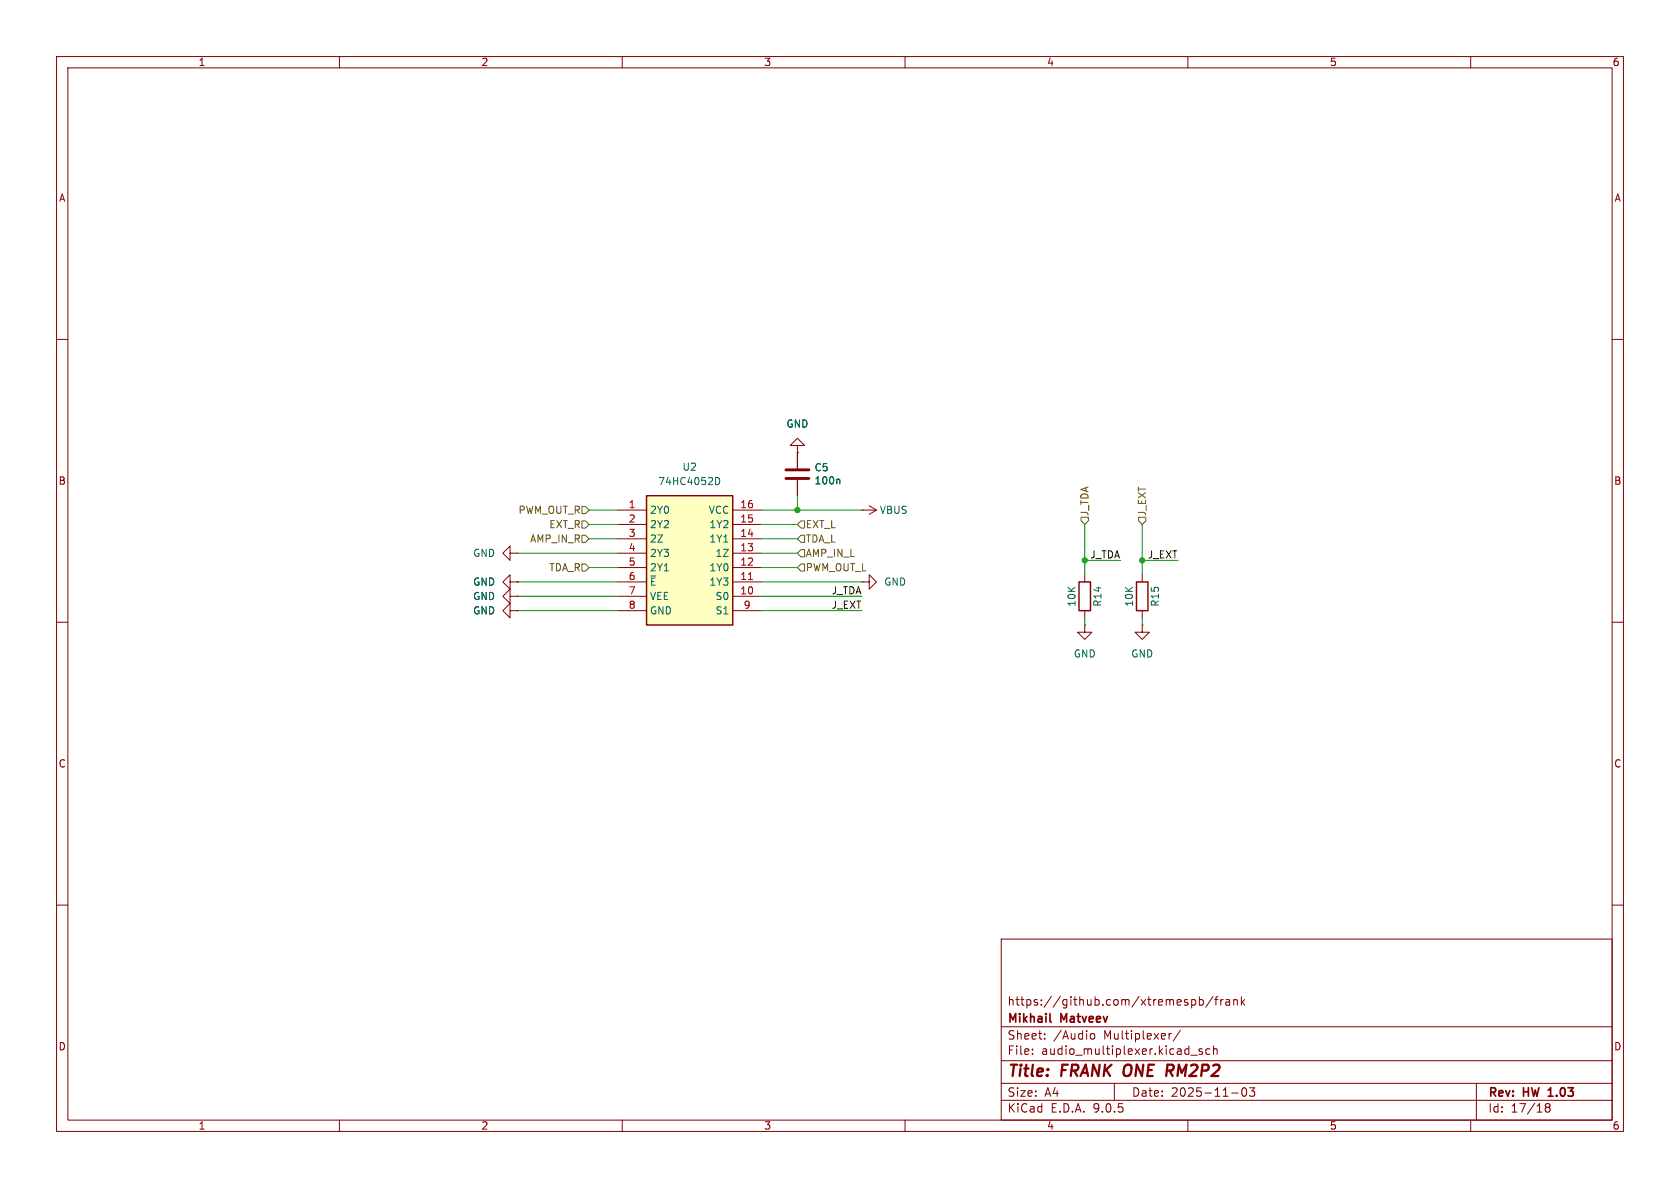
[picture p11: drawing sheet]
<svg xmlns="http://www.w3.org/2000/svg" width="297mm" height="210mm" viewBox="0 0 297 210" stroke-linecap="round" stroke-linejoin="round" font-family="sans-serif">
<g fill="none" stroke="#840000" stroke-width=".18">
<path d="M10 10h277v190h-277zM12 12h273v186h-273zM60 10v2M110 10v2M160 10v2M210 10v2M260 10v2M10 60h2M285 60h2M10 110h2M90.2 108v-1.3l-1.3 1.3 1.3 1.2v-1.2h1.2M91.4 108h.1"/>
<path d="M285 110h2M10 160h2M177 166h108v32h-108zM210.7 176.8l.4-.1 .3 .3v.4l-.2 .2h-.5M212 176.8l.5-.1 .2 .3v.4l-.1 .2h-.6M212 176.2v1.5M214.5 176.1l-1.3 2M214.7 176.7h.6M215.3 176.2l-.3 .2v1.3M215.8 176.7v1M216.2 176.7l-.2 .1-.2 .2M216.7 176.8h.6l.1 .9"/>
<path d="M217.4 177.1h-.5a.29 .29 0 0 0-.2 .3 .29 .29 0 0 0 .2 .3l.5-.1M218.1 176.8l.2-.1 .4 .1v.9M218.1 176.7v1M219.5 176.2v1.5M219.6 177.1l.4 .6M220 176.7l-.5 .6M285 160h2M60 198v2M110 198v2M160 198v2M177 194.5h108M177 191.5h108"/>
<path d="M177 187.5h108M177 181.5h108M182.5 186.3v.1M182.5 185.5v.1M184.7 183.6v.1M184.7 182.8v.1M192.7 183l.3-.3 .4 .1 .1 .2v.4l-.1 .2-.4 .1-.3-.3M197 191.5v3M206.7 182.7v1M207.1 182.7l-.3 .1-.1 .2M208.7 182.1l-1.3 2M210 198v2"/>
<path d="M210.5 186.5h1.2M212.5 185.5l-.3-.1-.2 .2v.2l.5 .2v.3h-.5M213.9 185.5l-.4-.1-.3 .3v.4l.1 .2h.6M214.5 185.5l.2-.1 .4 .1 .1 .9M214.5 184.9v1.5M217.7 193.2h1.2M219.7 192.4l.2-.1a.81 .81 0 0 1 .6 .6 .81 .81 0 0 1-.3 .8l-.2 .1a.81 .81 0 0 1-.3-1.4zM220.9 192.3h.9l-.5 .6 .4 .1v.7l-.2 .1h-.4l-.2-.1M260 198v2M261 191.5v6.5M273.5 195.7l-.3-.2 .3-.4 .4 .1 .1 .2-.3 .3M273.5 195.7l-.3 .3v.5l.3 .1 .4-.1 .1-.2v-.4l-.3-.2"/>
<path d="M273.5 195.7h.2"/>
</g>
<path d="M185.6 180.5l.2 .2M273.7 193.8h.9M273.8 192.6l-.1 .1" fill="none" stroke="#840000" stroke-width=".3"/>
<path d="M206.4 188.2h.8M206.8 189.3l.5 .9M207.2 189.2l-.9 .1" fill="none" stroke="#840000" stroke-width=".4"/>
<path d="M114.3 87.6h15.2v22.9h-15.2z" fill="#ffffc2"/>
<path d="M114.3 87.6h15.2v22.9h-15.2zM190.8 102.9h2v5.1h-2zM200.9 102.9h2v5.1h-2z" fill="none" stroke="#840000" stroke-width=".25"/>
<g fill="none" stroke="#840000" stroke-width=".18">
<path d="M141 78.7h1.2l-1.2-1.2-1.3 1.2h1.3v1.3M90.2 97.8v-1.3l-1.3 1.3 1.3 1.3v-1.3h1.2M91.4 97.8h.1M109.2 90.2h5.1M109.2 92.7h5.1M109.2 95.3h5.1M109.2 97.8h5.1M129.5 90.2h5.1M129.5 92.7h5.1M129.5 95.3h5.1M129.5 97.8h5.1M141 80h.1"/>
<path d="M141 80v2.8M141 84.8v2.8M152.4 90.2h.1M152.4 90.2h2.5M153.7 89.4l1.2 .8M154.9 90.2l-1.2 .7M90.2 102.9v-1.3l-1.3 1.3 1.3 1.2v-1.2h1.2M90.2 105.4v-1.3l-1.3 1.3 1.3 1.3v-1.3h1.2M91.4 102.9h.1M91.4 105.4h.1M91.4 108h.1M109.2 100.3h5.1"/>
<path d="M109.2 102.9h5.1M109.2 105.4h5.1M109.2 108h5.1M129.5 100.3h5.1M129.5 102.9h5.1M129.5 105.4h5.1M129.5 108h5.1M152.4 102.9h1.3v-1.3l1.2 1.3-1.2 1.2v-1.2M152.4 102.9h.1M191.8 110.5v1.3h1.2l-1.2 1.2-1.3-1.2h1.3M191.8 110.5h.1M191.8 101.6v1.3"/>
<path d="M191.8 108v1.2M201.9 110.5v1.3h1.3l-1.3 1.2-1.2-1.2h1.2M201.9 110.5h.1M201.9 101.6v1.3M201.9 108v1.2"/>
</g>
<path d="M126.5 84.4a.64 .64 0 0 1 .7 .6 .64 .64 0 0 1-.7 .7M148.3 84.7l.2 .2v.6M115 101.8h.9" fill="none" stroke="#006464" stroke-width=".18"/>
<path d="M132.3 102.5h.7" fill="none" stroke="#a90000" stroke-width=".18"/>
<path d="M138.9 83.1h4.1M138.9 84.6h4.1" fill="none" stroke="#840000" stroke-width=".51"/>
<path d="M102.9 92.1h.6l.6 .6-.6 .6h-.6zM102.9 94.6h.6l.6 .7-.6 .6h-.6zM102.9 99.7h.6l.6 .6-.6 .7h-.6zM102.9 89.5h.6l.6 .7-.6 .6h-.6zM141.6 92.1h.6v1.2h-.6l-.6-.6zM141.6 99.7h.6v1.3h-.6l-.6-.7zM141.6 97.2h.6v1.2h-.6l-.6-.6zM141.6 94.6h.6v1.3h-.6l-.6-.6zM191.1 91.4h1.3v.7l-.6 .6-.7-.6zM201.3 91.4h1.3v.7l-.7 .6-.6-.6z" fill="none" stroke="#725600" stroke-width=".18"/>
<g fill="none" stroke="#009600" stroke-width=".18">
<path d="M91.4 97.8h17.8M104.1 95.3h5.1M104.1 90.2h5.1M104.1 92.7h5.1M134.6 95.3h6.4M134.6 90.2h17.8M134.6 97.8h6.4M134.6 92.7h6.4M141 87.6v2.6M191.8 92.7v8.9M191.8 99.1h6.3M201.9 92.7v8.9"/>
<path d="M201.9 99.1h6.4M91.4 105.4h17.8M91.4 108h17.8M91.4 102.9h17.8M104.1 100.3h5.1M134.6 100.3h6.4M134.6 105.4h17.8M134.6 108h17.8M134.6 102.9h17.8M191.8 109.2v1.3M201.9 109.2v1.3"/>
</g>
<g fill="#009600" stroke="#009600" stroke-width=".18">
<circle cx="201.9" cy="99.1" r=".46"/>
<circle cx="191.8" cy="99.1" r=".46"/>
<circle cx="141" cy="90.2" r=".46"/>
</g>
<g font-size="2.8" fill="#840000">
<text x="178" y="190.9">Title:</text>
<text x="187.7" y="190.9">FRANK ONE</text>
<text x="207.8" y="190.9">RM2P2</text>
</g>
<g font-size="2.1" fill="#840000">
<text x="178" y="178">https://github.com/xtremespb/frank</text>
<text x="178" y="184">Sheet:</text>
<text x="178" y="181.2">Mikhail</text>
<text x="186.2" y="184">/Audio</text>
<text x="187.6" y="181.2">Matveev</text>
<text x="195.2" y="184">Multiplexer/</text>
<text x="178" y="186.7">File:</text>
<text x="184.1" y="186.7">audio_multiplexer.kicad_sch</text>
<text x="178" y="196.9">KiCad</text>
<text x="178" y="194.1">Size:</text>
<text x="184.7" y="194.1">A4</text>
<text x="185.7" y="196.9">E.D.A.</text>
<text x="193.3" y="196.9">9.0.5</text>
<text x="200" y="194.1">Date:</text>
<text x="207" y="194.1">2025-11-03</text>
<text x="263" y="194.3">Rev:</text>
<text x="263" y="196.9">Id:</text>
<text x="267.1" y="196.9">17/18</text>
<text x="269.4" y="194.3">HW</text>
<text x="274.4" y="194.3">1.03</text>
</g>
<g font-size="1.8" fill="#840000">
<text x="35" y="11.9">1</text>
<text x="85" y="11.9">2</text>
<text x="135" y="11.9">3</text>
<text x="185" y="11.9">4</text>
<text x="235" y="11.9">5</text>
<text x="285" y="11.9">6</text>
<text x="10.3" y="35.9">A</text>
<text x="285.3" y="35.9">A</text>
<text x="10.3" y="85.9">B</text>
<text x="285.3" y="85.9">B</text>
<text x="10.3" y="135.9">C</text>
<text x="285.3" y="135.9">C</text>
<text x="10.3" y="185.9">D</text>
<text x="285.3" y="185.9">D</text>
<text x="35" y="199.9">1</text>
<text x="85" y="199.9">2</text>
<text x="135" y="199.9">3</text>
<text x="185" y="199.9">4</text>
<text x="235" y="199.9">5</text>
<text x="285" y="199.9">6</text>
</g>
<g font-size="1.8" fill="#006464">
<text x="138.9" y="75.8">GND</text>
<text x="120.5" y="83.4">U2</text>
<text x="143.9" y="83.5">C5</text>
<text x="116.3" y="86">74HC4052D</text>
<text x="143.9" y="85.8">100n</text>
<text x="114.8" y="91">2Y0</text>
<text x="114.8" y="93.6">2Y2</text>
<text x="125.2" y="91">VCC</text>
<text x="125.3" y="93.6">1Y2</text>
<text x="155.4" y="91">VBUS</text>
<text x="83.5" y="98.7">GND</text>
<text x="114.8" y="96.1">2Z</text>
<text x="114.8" y="98.7">2Y3</text>
<text x="114.8" y="101.2">2Y1</text>
<text x="125.3" y="96.1">1Y1</text>
<text x="125.3" y="101.2">1Y0</text>
<text x="126.4" y="98.7">1Z</text>
<text x="83.5" y="103.7">GND</text>
<text x="83.5" y="106.3">GND</text>
<text x="114.8" y="103.7">~{E}</text>
<text x="114.8" y="106.3">VEE</text>
<text x="125.3" y="103.7">1Y3</text>
<text x="126.4" y="106.3">S0</text>
<text x="156.2" y="103.7">GND</text>
<text x="190.3" y="107.4" transform="rotate(-90 190.3 107.4)">10K</text>
<text x="194.9" y="107.4" transform="rotate(-90 194.9 107.4)">R14</text>
<text x="200.5" y="107.4" transform="rotate(-90 200.5 107.4)">10K</text>
<text x="205.1" y="107.4" transform="rotate(-90 205.1 107.4)">R15</text>
<text x="83.5" y="108.8">GND</text>
<text x="114.8" y="108.8">GND</text>
<text x="126.4" y="108.8">S1</text>
<text x="189.7" y="116.4">GND</text>
<text x="199.9" y="116.4">GND</text>
</g>
<g font-size="1.8" fill="#a90000">
<text x="111.1" y="89.9">1</text>
<text x="130.8" y="89.9">16</text>
<text x="111.1" y="92.5">2</text>
<text x="111.1" y="95">3</text>
<text x="130.8" y="92.5">15</text>
<text x="130.8" y="95">14</text>
<text x="111.1" y="97.5">4</text>
<text x="111.1" y="100.1">5</text>
<text x="130.8" y="97.5">13</text>
<text x="130.8" y="100.1">12</text>
<text x="111.1" y="102.6">6</text>
<text x="111.1" y="105.2">7</text>
<text x="111.1" y="107.7">8</text>
<text x="130.8" y="102.6">11</text>
<text x="130.8" y="105.2">10</text>
<text x="131.4" y="107.7">9</text>
</g>
<g font-size="1.8" fill="#725600">
<text x="91.6" y="91">PWM_OUT_R</text>
<text x="97" y="93.6">EXT_R</text>
<text x="142.3" y="93.6">EXT_L</text>
<text x="192.6" y="91.3" transform="rotate(-90 192.6 91.3)">J_TDA</text>
<text x="202.8" y="91.3" transform="rotate(-90 202.8 91.3)">J_EXT</text>
<text x="93.6" y="96.1">AMP_IN_R</text>
<text x="97" y="101.2">TDA_R</text>
<text x="142.3" y="101.2">PWM_OUT_L</text>
<text x="142.3" y="98.7">AMP_IN_L</text>
<text x="142.3" y="96.1">TDA_L</text>
</g>
<g font-size="1.8" fill="#0f0f0f">
<text x="192.7" y="98.8">J_TDA</text>
<text x="202.8" y="98.8">J_EXT</text>
<text x="146.9" y="105.1">J_TDA</text>
<text x="146.9" y="107.7">J_EXT</text>
</g>
</svg>
